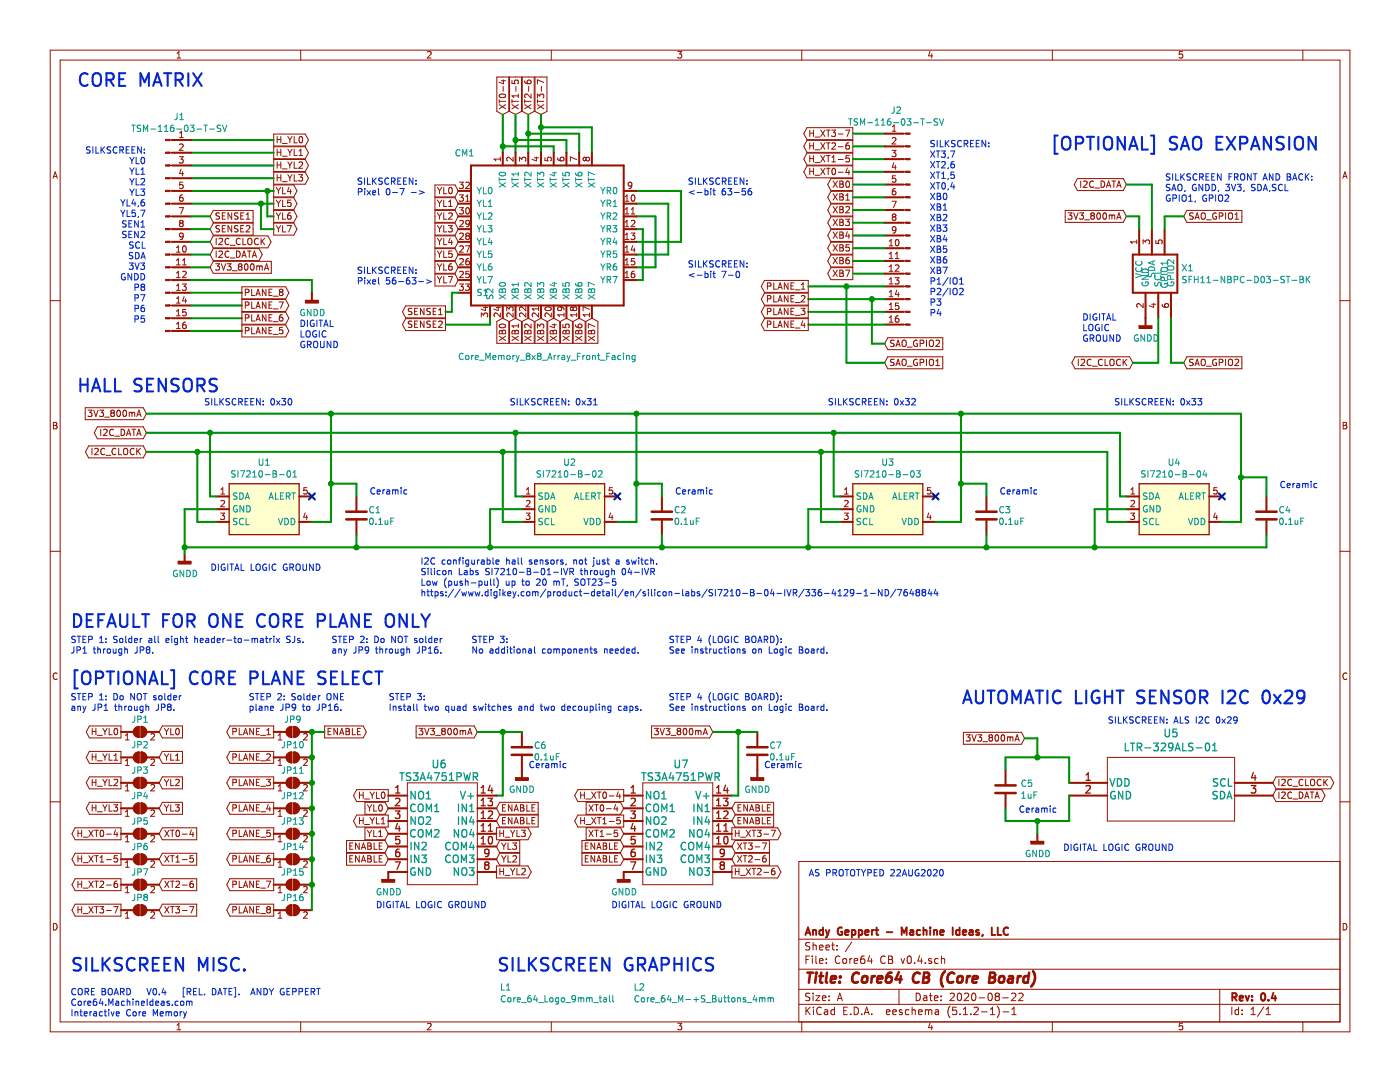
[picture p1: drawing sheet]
EESchema Schematic File Version 4
LIBS:Core64 CB v0.4-cache
EELAYER 29 0
EELAYER END
$Descr A 11000 8500
encoding utf-8
Sheet 1 1
Title "Core64 CB (Core Board)"
Date "2020-08-22"
Rev "0.4"
Comp "Andy Geppert - Machine Ideas, LLC"
Comment1 ""
Comment2 ""
Comment3 ""
Comment4 ""
$EndDescr
Text GLabel 3950 2500 3    50   Input ~ 0
XB0
Text GLabel 4050 2500 3    50   Input ~ 0
XB1
Text GLabel 4150 2500 3    50   Input ~ 0
XB2
Text GLabel 4250 2500 3    50   Input ~ 0
XB3
Text GLabel 4350 2500 3    50   Input ~ 0
XB4
Text GLabel 4450 2500 3    50   Input ~ 0
XB5
Text GLabel 4550 2500 3    50   Input ~ 0
XB6
Text GLabel 4650 2500 3    50   Input ~ 0
XB7
Text GLabel 4250 900  1    50   Input ~ 0
XT3-7
Text GLabel 4150 900  1    50   Input ~ 0
XT2-6
Text GLabel 4050 900  1    50   Input ~ 0
XT1-5
Text GLabel 3950 900  1    50   Input ~ 0
XT0-4
Text GLabel 6700 1750 0    50   Output ~ 0
XB3
Text GLabel 6700 1650 0    50   Output ~ 0
XB2
Text GLabel 6700 1550 0    50   Output ~ 0
XB1
Text GLabel 6700 1450 0    50   Output ~ 0
XB0
Text GLabel 6700 1850 0    50   Output ~ 0
XB4
Text GLabel 6700 1950 0    50   Output ~ 0
XB5
Text GLabel 6700 2050 0    50   Output ~ 0
XB6
Text GLabel 6700 2150 0    50   Output ~ 0
XB7
Text GLabel 6700 1350 0    50   Output ~ 0
H_XT0-4
Text GLabel 6700 1250 0    50   Output ~ 0
H_XT1-5
Text GLabel 6700 1150 0    50   Output ~ 0
H_XT2-6
Text GLabel 6700 1050 0    50   Output ~ 0
H_XT3-7
Wire Wire Line
	3950 1150 4350 1150
Wire Wire Line
	4350 1150 4350 1200
Wire Wire Line
	3950 1150 3950 1200
Wire Wire Line
	4050 1200 4050 1100
Wire Wire Line
	4050 1100 4450 1100
Wire Wire Line
	4450 1100 4450 1200
Wire Wire Line
	4150 1200 4150 1050
Wire Wire Line
	4150 1050 4550 1050
Wire Wire Line
	4550 1050 4550 1200
Wire Wire Line
	4250 1200 4250 1000
Wire Wire Line
	4250 1000 4650 1000
Wire Wire Line
	4650 1000 4650 1200
Wire Wire Line
	3950 1150 3950 900 
Connection ~ 3950 1150
Wire Wire Line
	4050 1100 4050 900 
Connection ~ 4050 1100
Wire Wire Line
	4150 1050 4150 900 
Connection ~ 4150 1050
Wire Wire Line
	4250 1000 4250 900 
Connection ~ 4250 1000
Wire Wire Line
	6700 1050 6950 1050
Wire Wire Line
	6700 1150 6950 1150
Wire Wire Line
	6700 1250 6950 1250
Wire Wire Line
	6700 1350 6950 1350
Text GLabel 3600 2200 0    50   Input ~ 0
YL7
Text GLabel 3600 2100 0    50   Input ~ 0
YL6
Text GLabel 3600 2000 0    50   Input ~ 0
YL5
Text GLabel 3600 1900 0    50   Input ~ 0
YL4
Text GLabel 3600 1800 0    50   Input ~ 0
YL3
Text GLabel 3600 1700 0    50   Input ~ 0
YL2
Text GLabel 3600 1600 0    50   Input ~ 0
YL1
Text GLabel 3600 1500 0    50   Input ~ 0
YL0
Text GLabel 2150 1200 2    50   Output ~ 0
H_YL1
Text GLabel 2150 1100 2    50   Output ~ 0
H_YL0
Text GLabel 2150 1300 2    50   Output ~ 0
H_YL2
Text GLabel 2150 1400 2    50   Output ~ 0
H_YL3
Text GLabel 2150 1500 2    50   Output ~ 0
YL4
Text GLabel 2150 1600 2    50   Output ~ 0
YL5
Text GLabel 2150 1700 2    50   Output ~ 0
YL6
Text GLabel 2150 1800 2    50   Output ~ 0
YL7
Wire Wire Line
	2100 1500 2100 1700
Wire Wire Line
	2100 1700 2150 1700
Wire Wire Line
	2150 1100 1500 1100
Wire Wire Line
	1500 1200 2150 1200
Wire Wire Line
	1500 1300 2150 1300
Wire Wire Line
	2150 1400 1500 1400
Wire Wire Line
	2150 1500 2100 1500
Wire Wire Line
	2100 1500 1500 1500
Connection ~ 2100 1500
Wire Wire Line
	5350 1900 5000 1900
Wire Wire Line
	5350 1500 5350 1900
Wire Wire Line
	5000 1500 5350 1500
Wire Wire Line
	5250 1600 5000 1600
Wire Wire Line
	5250 2000 5250 1600
Wire Wire Line
	5000 2000 5250 2000
Wire Wire Line
	5150 1700 5000 1700
Wire Wire Line
	5150 2100 5150 1700
Wire Wire Line
	5000 2100 5150 2100
Wire Wire Line
	5050 1800 5000 1800
Wire Wire Line
	5050 2200 5050 1800
Wire Wire Line
	5000 2200 5050 2200
Wire Wire Line
	2050 1800 2150 1800
Wire Wire Line
	2050 1600 2050 1800
Wire Wire Line
	2150 1600 2050 1600
Text Notes 1150 2550 2    50   ~ 0
SILKSCREEN:\nYL0\nYL1\nYL2\nYL3\nYL4,6\nYL5,7\nSEN1\nSEN2\nSCL\nSDA\n3V3\nGNDD\nP8\nP7\nP6\nP5
Wire Wire Line
	2050 1600 1500 1600
Connection ~ 2050 1600
Wire Wire Line
	6700 2150 6950 2150
Wire Wire Line
	6700 2050 6950 2050
$Comp
L Connector:Conn_01x16_Male J2
U 1 1
P 7150 1750
F 0 "J2" H 7258 2635 50  0000 C CNN
F 1 "TSM-116-03-T-SV‎" H 7258 2542 50  0000 C CNN
F 2 "Connector_PinHeader_2.54mm:PinHeader_1x16_P2.54mm_Vertical_SMD_and_TH_Pin1Right" H 7150 1750 50  0001 C CNN
F 3 "~" H 7150 1750 50  0001 C CNN
	1    7150 1750
	-1   0    0    -1  
$EndComp
$Comp
L Connector:Conn_01x16_Male J1
U 1 1
P 1300 1800
F 0 "J1" H 1408 2685 50  0000 C CNN
F 1 "TSM-116-03-T-SV‎" H 1408 2592 50  0000 C CNN
F 2 "Connector_PinHeader_2.54mm:PinHeader_1x16_P2.54mm_Vertical_SMD_and_TH_Pin1Right" H 1300 1800 50  0001 C CNN
F 3 "~" H 1300 1800 50  0001 C CNN
	1    1300 1800
	1    0    0    -1  
$EndComp
Text Notes 7300 2500 0    50   ~ 0
SILKSCREEN:\nXT3,7\nXT2,6\nXT1,5\nXT0,4\nXB0\nXB1\nXB2\nXB3\nXB4\nXB5\nXB6\nXB7\nP1/IO1\nP2/IO2\nP3\nP4
$Comp
L CORE_64_LIBRARY:Core_Memory_8x8_Array_Front_Facing CM1
U 1 1
P 4300 1850
F 0 "CM1" H 3650 2500 50  0000 C CNN
F 1 "Core_Memory_8x8_Array_Front_Facing" H 4300 900 50  0000 C CNN
F 2 "Core_Memory_8x8_Array:core_64_x6.7_y6.5mm_v0.3_front_facing" H 4350 1900 50  0001 C CNN
F 3 "" H 4350 1900 50  0001 C CNN
	1    4300 1850
	1    0    0    -1  
$EndComp
Text GLabel 3500 2450 0    50   Output ~ 0
SENSE1
Text GLabel 3500 2550 0    50   Output ~ 0
SENSE2
Wire Wire Line
	3500 2550 3850 2550
Wire Wire Line
	3850 2550 3850 2500
Wire Wire Line
	6950 1450 6700 1450
Wire Wire Line
	6950 1550 6700 1550
Wire Wire Line
	6950 1650 6700 1650
Wire Wire Line
	6700 1750 6950 1750
Wire Wire Line
	6950 1850 6700 1850
Wire Wire Line
	6700 1950 6950 1950
Text GLabel 1650 1700 2    50   Input ~ 0
SENSE1
Text GLabel 1650 1800 2    50   Input ~ 0
SENSE2
Wire Wire Line
	3600 2300 3550 2300
Wire Wire Line
	3550 2300 3550 2450
Wire Wire Line
	3550 2450 3500 2450
Wire Wire Line
	1650 1800 1500 1800
Wire Wire Line
	2450 2200 2450 2300
Wire Wire Line
	1500 2100 1650 2100
Wire Wire Line
	1500 2200 2450 2200
Wire Wire Line
	1500 2300 1900 2300
Wire Wire Line
	1900 2400 1500 2400
Wire Wire Line
	1500 2500 1900 2500
Wire Wire Line
	1900 2600 1500 2600
Wire Wire Line
	1500 1700 1650 1700
Text GLabel 1650 1900 2    50   BiDi ~ 0
I2C_CLOCK
Text GLabel 1650 2000 2    50   BiDi ~ 0
I2C_DATA
Wire Wire Line
	1500 1900 1650 1900
Wire Wire Line
	1500 2000 1650 2000
Text GLabel 1650 2100 2    50   Input ~ 0
3V3_800mA
Text Notes 1650 4500 0    50   ~ 0
DIGITAL LOGIC GROUND
$Comp
L Sensor_Magnetic:SI7210 U1
U 1 1
P 2100 3900
F 0 "U1" H 2075 4170 50  0000 C CNN
F 1 "SI7210-B-01" H 2075 4077 50  0000 C CNN
F 2 "Package_TO_SOT_SMD:SOT-23-5" H 2100 3550 50  0001 C CNN
F 3 "http://www.infineon.com/dgdl/Infineon-TLV493D-A1B6-DS-v01_00-EN.pdf?fileId=5546d462525dbac40152a6b85c760e80" H 1950 4400 50  0001 C CNN
	1    2100 3900
	1    0    0    -1  
$EndComp
Text GLabel 1150 3550 0    50   BiDi ~ 0
I2C_CLOCK
$Comp
L power:GNDD #PWR03
U 1 1
P 1450 4350
F 0 "#PWR03" H 1450 4100 50  0001 C CNN
F 1 "GNDD" H 1454 4195 50  0000 C CNN
F 2 "" H 1450 4350 50  0001 C CNN
F 3 "" H 1450 4350 50  0001 C CNN
	1    1450 4350
	1    0    0    -1  
$EndComp
Text GLabel 1150 3250 0    50   Input ~ 0
3V3_800mA
Wire Wire Line
	1700 4000 1450 4000
Wire Wire Line
	2600 4100 2600 3800
Wire Wire Line
	2600 3250 1150 3250
$Comp
L Sensor_Magnetic:SI7210 U2
U 1 1
P 4500 3900
F 0 "U2" H 4475 4170 50  0000 C CNN
F 1 "SI7210-B-02" H 4475 4077 50  0000 C CNN
F 2 "Package_TO_SOT_SMD:SOT-23-5" H 4500 3550 50  0001 C CNN
F 3 "http://www.infineon.com/dgdl/Infineon-TLV493D-A1B6-DS-v01_00-EN.pdf?fileId=5546d462525dbac40152a6b85c760e80" H 4350 4400 50  0001 C CNN
	1    4500 3900
	1    0    0    -1  
$EndComp
$Comp
L Sensor_Magnetic:SI7210 U3
U 1 1
P 7000 3900
F 0 "U3" H 6975 4170 50  0000 C CNN
F 1 "SI7210-B-03" H 6975 4077 50  0000 C CNN
F 2 "Package_TO_SOT_SMD:SOT-23-5" H 7000 3550 50  0001 C CNN
F 3 "http://www.infineon.com/dgdl/Infineon-TLV493D-A1B6-DS-v01_00-EN.pdf?fileId=5546d462525dbac40152a6b85c760e80" H 6850 4400 50  0001 C CNN
	1    7000 3900
	1    0    0    -1  
$EndComp
$Comp
L Sensor_Magnetic:SI7210 U4
U 1 1
P 9250 3900
F 0 "U4" H 9225 4170 50  0000 C CNN
F 1 "SI7210-B-04" H 9225 4077 50  0000 C CNN
F 2 "Package_TO_SOT_SMD:SOT-23-5" H 9250 3550 50  0001 C CNN
F 3 "http://www.infineon.com/dgdl/Infineon-TLV493D-A1B6-DS-v01_00-EN.pdf?fileId=5546d462525dbac40152a6b85c760e80" H 9100 4400 50  0001 C CNN
	1    9250 3900
	1    0    0    -1  
$EndComp
Wire Wire Line
	4100 4000 3850 4000
Wire Wire Line
	3850 4000 3850 4300
Wire Wire Line
	8600 4300 8600 4000
Wire Wire Line
	8600 4000 8850 4000
Wire Wire Line
	6600 4000 6350 4000
Wire Wire Line
	6350 4000 6350 4300
Connection ~ 6350 4300
Wire Wire Line
	5000 4100 5000 3800
Wire Wire Line
	5000 3250 2600 3250
Connection ~ 2600 3250
Wire Wire Line
	5000 3250 7550 3250
Wire Wire Line
	7550 3250 7550 3800
Wire Wire Line
	9750 4100 9750 3750
Wire Wire Line
	9750 3250 7550 3250
Connection ~ 7550 3250
Wire Wire Line
	1650 3900 1700 3900
Text GLabel 1150 3400 0    50   BiDi ~ 0
I2C_DATA
Wire Wire Line
	1150 3550 1550 3550
Wire Wire Line
	1650 3900 1650 3400
Connection ~ 1650 3400
Wire Wire Line
	1550 4100 1550 3550
Wire Wire Line
	1550 4100 1700 4100
Connection ~ 1550 3550
Wire Wire Line
	1150 3400 1650 3400
Connection ~ 5000 3250
Wire Wire Line
	8850 3900 8800 3900
Wire Wire Line
	8800 3900 8800 3400
Wire Wire Line
	8850 4100 8700 4100
Wire Wire Line
	8700 4100 8700 3550
Wire Wire Line
	1550 3550 3950 3550
Wire Wire Line
	1650 3400 4050 3400
Wire Wire Line
	6600 3900 6550 3900
Wire Wire Line
	6600 4100 6450 4100
Wire Wire Line
	6450 4100 6450 3550
Connection ~ 6450 3550
Wire Wire Line
	4100 3900 4050 3900
Wire Wire Line
	4050 3900 4050 3400
Connection ~ 4050 3400
Wire Wire Line
	4050 3400 6550 3400
Wire Wire Line
	4100 4100 3950 4100
Wire Wire Line
	3950 4100 3950 3550
Connection ~ 3950 3550
Wire Wire Line
	3950 3550 6450 3550
Wire Wire Line
	6450 3550 8700 3550
Wire Wire Line
	6550 3900 6550 3400
Connection ~ 6550 3400
Wire Wire Line
	6550 3400 8800 3400
$Comp
L Device:C C1
U 1 1
P 2800 4050
F 0 "C1" H 2891 4096 50  0000 L CNN
F 1 "0.1uF" H 2891 4005 50  0000 L CNN
F 2 "Capacitor_SMD:C_0805_2012Metric" H 2800 4050 50  0001 C CNN
F 3 "~" H 2800 4050 50  0001 C CNN
	1    2800 4050
	1    0    0    -1  
$EndComp
$Comp
L Device:C C2
U 1 1
P 5200 4050
F 0 "C2" H 5291 4096 50  0000 L CNN
F 1 "0.1uF" H 5291 4005 50  0000 L CNN
F 2 "Capacitor_SMD:C_0805_2012Metric" H 5200 4050 50  0001 C CNN
F 3 "~" H 5200 4050 50  0001 C CNN
	1    5200 4050
	1    0    0    -1  
$EndComp
$Comp
L Device:C C3
U 1 1
P 7750 4050
F 0 "C3" H 7841 4096 50  0000 L CNN
F 1 "0.1uF" H 7841 4005 50  0000 L CNN
F 2 "Capacitor_SMD:C_0805_2012Metric" H 7750 4050 50  0001 C CNN
F 3 "~" H 7750 4050 50  0001 C CNN
	1    7750 4050
	1    0    0    -1  
$EndComp
$Comp
L Device:C C4
U 1 1
P 9950 4050
F 0 "C4" H 10041 4096 50  0000 L CNN
F 1 "0.1uF" H 10041 4005 50  0000 L CNN
F 2 "Capacitor_SMD:C_0805_2012Metric" H 9950 4050 50  0001 C CNN
F 3 "~" H 9950 4050 50  0001 C CNN
	1    9950 4050
	1    0    0    -1  
$EndComp
Connection ~ 8600 4300
Text Notes 3300 4700 0    50   ~ 0
I2C configurable hall sensors, not just a switch.\nSilicon Labs SI7210-B-01-IVR through 04-IVR\nLow (push-pull) up to 20 mT, SOT23-5\nhttps://www.digikey.com/product-detail/en/silicon-labs/SI7210-B-04-IVR/336-4129-1-ND/7648844
Text Notes 2350 2750 0    50   ~ 0
DIGITAL\nLOGIC\nGROUND
$Comp
L Core64-CB-v0.4-rescue:Badgelife_sao_connector_v169bis-badgelife_shitty_addon_v169bis-Interactive-Core-Memory-Badge-(Cores)-v0.3-rescue X1
U 1 1
P 9100 2100
F 0 "X1" H 9279 2097 50  0000 L CNN
F 1 "SFH11-NBPC-D03-ST-BK" H 9279 2004 50  0000 L CNN
F 2 "badgelife_sao_v169bis:Badgelife-SAOv169-BADGE-2x3" H 9100 2300 50  0001 C CNN
F 3 "" H 9100 2300 50  0001 C CNN
	1    9100 2100
	1    0    0    -1  
$EndComp
Text GLabel 9300 1700 2    50   Input ~ 0
SAO_GPIO1
Text GLabel 9300 2850 2    50   Input ~ 0
SAO_GPIO2
Text GLabel 8850 1700 0    50   Input ~ 0
3V3_800mA
Text GLabel 8850 1450 0    50   BiDi ~ 0
I2C_DATA
Text GLabel 8900 2850 0    50   BiDi ~ 0
I2C_CLOCK
Wire Wire Line
	9100 2500 9100 2850
Wire Wire Line
	9100 2850 8900 2850
Wire Wire Line
	9200 2500 9200 2850
Wire Wire Line
	9200 2850 9300 2850
Wire Wire Line
	9150 1800 9150 1700
Wire Wire Line
	9050 1800 9050 1450
Wire Wire Line
	9050 1450 8850 1450
Wire Wire Line
	8850 1700 8950 1700
Wire Wire Line
	8950 1700 8950 1800
Wire Wire Line
	9150 1700 9300 1700
Text GLabel 6950 2700 2    50   Input ~ 0
SAO_GPIO2
Text GLabel 6950 2850 2    50   Input ~ 0
SAO_GPIO1
Wire Wire Line
	6850 2700 6950 2700
Wire Wire Line
	6850 2350 6850 2700
Wire Wire Line
	6950 2850 6650 2850
NoConn ~ 9600 3900
NoConn ~ 7350 3900
NoConn ~ 4850 3900
NoConn ~ 2450 3900
$Comp
L LiteOn_LTR-329ALS:LTR-329ALS-01 U5
U 1 1
P 8400 6150
F 0 "U5" H 9200 6543 60  0000 C CNN
F 1 "LTR-329ALS-01" H 9200 6433 60  0000 C CNN
F 2 "LiteOn_LTR-329ALS:LTR-329ALS-01" H 9200 6390 60  0001 C CNN
F 3 "https://optoelectronics.liteon.com/upload/download/DS86-2014-0006/LTR-329ALS-01_DS_V1.pdf" H 9200 6433 60  0001 C CNN
	1    8400 6150
	1    0    0    -1  
$EndComp
Text Notes 8700 5700 0    50   ~ 0
SILKSCREEN: ALS I2C 0x29
$Comp
L power:GNDD #PWR05
U 1 1
P 2450 2300
F 0 "#PWR05" H 2450 2050 50  0001 C CNN
F 1 "GNDD" H 2454 2145 50  0000 C CNN
F 2 "" H 2450 2300 50  0001 C CNN
F 3 "" H 2450 2300 50  0001 C CNN
	1    2450 2300
	1    0    0    -1  
$EndComp
Wire Wire Line
	6350 2450 6950 2450
Wire Wire Line
	6350 2350 6850 2350
Connection ~ 6850 2350
Wire Wire Line
	6850 2350 6950 2350
Wire Wire Line
	6350 2550 6950 2550
Text Notes 9150 1600 0    50   ~ 0
SILKSCREEN FRONT AND BACK: \nSAO, GNDD, 3V3, SDA,SCL\nGPIO1, GPIO2
$Comp
L Device:C C5
U 1 1
P 7900 6200
F 0 "C5" H 8015 6247 50  0000 L CNN
F 1 "1uF" H 8015 6154 50  0000 L CNN
F 2 "Capacitor_SMD:C_0805_2012Metric" H 7938 6050 50  0001 C CNN
F 3 "~" H 7900 6200 50  0001 C CNN
	1    7900 6200
	1    0    0    -1  
$EndComp
Text Notes 8350 6700 0    50   ~ 0
DIGITAL LOGIC GROUND
$Comp
L power:GNDD #PWR0101
U 1 1
P 8150 6550
F 0 "#PWR0101" H 8150 6300 50  0001 C CNN
F 1 "GNDD" H 8154 6395 50  0000 C CNN
F 2 "" H 8150 6550 50  0001 C CNN
F 3 "" H 8150 6550 50  0001 C CNN
	1    8150 6550
	1    0    0    -1  
$EndComp
Text Notes 7550 5550 0    100  ~ 0
AUTOMATIC LIGHT SENSOR I2C 0x29
Text Notes 3900 7650 0    100  ~ 0
SILKSCREEN GRAPHICS
Wire Wire Line
	8150 6450 8400 6450
Wire Wire Line
	8400 6450 8400 6250
Wire Wire Line
	8150 6450 8150 6550
Wire Wire Line
	8400 6150 8400 5950
Wire Wire Line
	8400 5950 8150 5950
Wire Wire Line
	7900 5950 7900 6050
Text GLabel 8050 5800 0    50   Input ~ 0
3V3_800mA
Text GLabel 10000 6250 2    50   BiDi ~ 0
I2C_DATA
Text GLabel 10000 6150 2    50   BiDi ~ 0
I2C_CLOCK
Wire Wire Line
	8150 5950 8150 5800
Wire Wire Line
	8150 5800 8050 5800
Connection ~ 8150 5950
Wire Wire Line
	8150 5950 7900 5950
Text Notes 600  3100 0    100  ~ 0
HALL SENSORS
Wire Wire Line
	8150 6450 7900 6450
Wire Wire Line
	7900 6450 7900 6350
Connection ~ 8150 6450
Text Notes 600  700  0    100  ~ 0
CORE MATRIX
Text Notes 8250 1200 0    100  ~ 0
[OPTIONAL] SAO EXPANSION
Text Notes 1600 3200 0    50   ~ 0
SILKSCREEN: 0x30
Text Notes 4000 3200 0    50   ~ 0
SILKSCREEN: 0x31
Text Notes 6500 3200 0    50   ~ 0
SILKSCREEN: 0x32
Text Notes 8750 3200 0    50   ~ 0
SILKSCREEN: 0x33
Wire Wire Line
	2450 4100 2600 4100
Wire Wire Line
	1450 4000 1450 4300
Wire Wire Line
	3850 4300 2800 4300
Connection ~ 3850 4300
Connection ~ 1450 4300
Wire Wire Line
	1450 4300 1450 4350
Wire Wire Line
	2800 4200 2800 4300
Connection ~ 2800 4300
Wire Wire Line
	2800 4300 1450 4300
Wire Wire Line
	2800 3900 2800 3800
Wire Wire Line
	2800 3800 2600 3800
Connection ~ 2600 3800
Wire Wire Line
	2600 3800 2600 3250
Wire Wire Line
	3850 4300 5200 4300
Wire Wire Line
	4850 4100 5000 4100
Wire Wire Line
	5200 4200 5200 4300
Connection ~ 5200 4300
Wire Wire Line
	5200 4300 6350 4300
Wire Wire Line
	5200 3900 5200 3800
Wire Wire Line
	5200 3800 5000 3800
Connection ~ 5000 3800
Wire Wire Line
	5000 3800 5000 3250
Text Notes 2900 3900 0    50   ~ 0
Ceramic
Wire Wire Line
	6350 4300 7750 4300
Wire Wire Line
	7350 4100 7550 4100
Wire Wire Line
	7750 4200 7750 4300
Connection ~ 7750 4300
Wire Wire Line
	7750 4300 8600 4300
Wire Wire Line
	7750 3900 7750 3800
Wire Wire Line
	7750 3800 7550 3800
Connection ~ 7550 3800
Wire Wire Line
	7550 3800 7550 4100
Wire Wire Line
	9600 4100 9750 4100
Wire Wire Line
	9950 3900 9950 3750
Wire Wire Line
	9950 3750 9750 3750
Connection ~ 9750 3750
Wire Wire Line
	9750 3750 9750 3250
Wire Wire Line
	9950 4200 9950 4300
Wire Wire Line
	8600 4300 9950 4300
Text Notes 550  5400 0    100  ~ 0
[OPTIONAL] CORE PLANE SELECT
Text Notes 2800 1550 0    50   ~ 0
SILKSCREEN:\nPixel 0-7 ->
Text Notes 5400 1550 0    50   ~ 0
SILKSCREEN:\n<-bit 63-56
Text Notes 5400 2200 0    50   ~ 0
SILKSCREEN:\n<-bit 7-0
Text Notes 2800 2250 0    50   ~ 0
SILKSCREEN:\nPixel 56-63->
Text Notes 550  8000 0    50   ~ 0
CORE BOARD   V0.4   [REL. DATE].  ANDY GEPPERT   \nCore64.MachineIdeas.com\nInteractive Core Memory
$Comp
L power:GNDD #PWR0102
U 1 1
P 9000 2500
F 0 "#PWR0102" H 9000 2250 50  0001 C CNN
F 1 "GNDD" H 9004 2345 50  0000 C CNN
F 2 "" H 9000 2500 50  0001 C CNN
F 3 "" H 9000 2500 50  0001 C CNN
	1    9000 2500
	1    0    0    -1  
$EndComp
$Comp
L Jumper:SolderJumper_2_Open JP9
U 1 1
P 2300 5750
F 0 "JP9" H 2300 5850 50  0000 C CNN
F 1 "SolderJumper_2_Open" H 2300 5870 50  0001 C CNN
F 2 "Jumper:SolderJumper-2_P1.3mm_Open_Pad1.0x1.5mm" H 2300 5750 50  0001 C CNN
F 3 "~" H 2300 5750 50  0001 C CNN
	1    2300 5750
	1    0    0    -1  
$EndComp
$Comp
L Jumper:SolderJumper_2_Open JP10
U 1 1
P 2300 5950
F 0 "JP10" H 2300 6050 50  0000 C CNN
F 1 "SolderJumper_2_Open" H 2300 6070 50  0001 C CNN
F 2 "Jumper:SolderJumper-2_P1.3mm_Open_Pad1.0x1.5mm" H 2300 5950 50  0001 C CNN
F 3 "~" H 2300 5950 50  0001 C CNN
	1    2300 5950
	1    0    0    -1  
$EndComp
Text Notes 5300 3900 0    50   ~ 0
Ceramic
Text Notes 7850 3900 0    50   ~ 0
Ceramic
Text Notes 10050 3850 0    50   ~ 0
Ceramic
Text Notes 8000 6400 0    50   ~ 0
Ceramic
Text GLabel 1900 2300 2    50   Output ~ 0
PLANE_8
Text GLabel 1900 2400 2    50   Output ~ 0
PLANE_7
Text GLabel 1900 2500 2    50   Output ~ 0
PLANE_6
Text GLabel 1900 2600 2    50   Output ~ 0
PLANE_5
Text GLabel 6350 2550 0    50   Output ~ 0
PLANE_4
Text GLabel 6350 2450 0    50   Output ~ 0
PLANE_3
Text GLabel 6350 2350 0    50   Output ~ 0
PLANE_2
Text GLabel 6350 2250 0    50   Output ~ 0
PLANE_1
Wire Wire Line
	6950 2250 6650 2250
Wire Wire Line
	6650 2850 6650 2250
Connection ~ 6650 2250
Wire Wire Line
	6650 2250 6350 2250
$Comp
L Device:C C6
U 1 1
P 4100 5900
F 0 "C6" H 4191 5946 50  0000 L CNN
F 1 "0.1uF" H 4191 5855 50  0000 L CNN
F 2 "Capacitor_SMD:C_0805_2012Metric" H 4100 5900 50  0001 C CNN
F 3 "~" H 4100 5900 50  0001 C CNN
	1    4100 5900
	1    0    0    -1  
$EndComp
Text Notes 4150 6050 0    50   ~ 0
Ceramic
Text GLabel 3750 5750 0    50   Input ~ 0
3V3_800mA
$Comp
L power:GNDD #PWR0103
U 1 1
P 3050 6850
F 0 "#PWR0103" H 3050 6600 50  0001 C CNN
F 1 "GNDD" H 3054 6695 50  0000 C CNN
F 2 "" H 3050 6850 50  0001 C CNN
F 3 "" H 3050 6850 50  0001 C CNN
	1    3050 6850
	1    0    0    -1  
$EndComp
Text Notes 2950 7150 0    50   ~ 0
DIGITAL LOGIC GROUND
Text GLabel 3050 6450 0    50   Output ~ 0
H_YL1
Text GLabel 3050 6250 0    50   Output ~ 0
H_YL0
Text GLabel 3900 6850 2    50   Output ~ 0
H_YL2
Text GLabel 3900 6550 2    50   Output ~ 0
H_YL3
Text GLabel 4900 6250 0    50   Output ~ 0
H_XT0-4
Text GLabel 4900 6450 0    50   Output ~ 0
H_XT1-5
Text GLabel 5750 6850 2    50   Output ~ 0
H_XT2-6
Text GLabel 5750 6550 2    50   Output ~ 0
H_XT3-7
Text GLabel 3900 6650 2    50   Input ~ 0
YL3
Text GLabel 3900 6750 2    50   Input ~ 0
YL2
Text GLabel 3050 6550 0    50   Input ~ 0
YL1
Text GLabel 3050 6350 0    50   Input ~ 0
YL0
Text GLabel 5750 6650 2    50   Input ~ 0
XT3-7
Text GLabel 5750 6750 2    50   Input ~ 0
XT2-6
Text GLabel 4900 6550 0    50   Input ~ 0
XT1-5
Text GLabel 4900 6350 0    50   Input ~ 0
XT0-4
$Comp
L Jumper:SolderJumper_2_Open JP11
U 1 1
P 2300 6150
F 0 "JP11" H 2300 6250 50  0000 C CNN
F 1 "SolderJumper_2_Open" H 2300 6270 50  0001 C CNN
F 2 "Jumper:SolderJumper-2_P1.3mm_Open_Pad1.0x1.5mm" H 2300 6150 50  0001 C CNN
F 3 "~" H 2300 6150 50  0001 C CNN
	1    2300 6150
	1    0    0    -1  
$EndComp
$Comp
L Jumper:SolderJumper_2_Open JP12
U 1 1
P 2300 6350
F 0 "JP12" H 2300 6450 50  0000 C CNN
F 1 "SolderJumper_2_Open" H 2300 6470 50  0001 C CNN
F 2 "Jumper:SolderJumper-2_P1.3mm_Open_Pad1.0x1.5mm" H 2300 6350 50  0001 C CNN
F 3 "~" H 2300 6350 50  0001 C CNN
	1    2300 6350
	1    0    0    -1  
$EndComp
$Comp
L Jumper:SolderJumper_2_Open JP13
U 1 1
P 2300 6550
F 0 "JP13" H 2300 6650 50  0000 C CNN
F 1 "SolderJumper_2_Open" H 2300 6670 50  0001 C CNN
F 2 "Jumper:SolderJumper-2_P1.3mm_Open_Pad1.0x1.5mm" H 2300 6550 50  0001 C CNN
F 3 "~" H 2300 6550 50  0001 C CNN
	1    2300 6550
	1    0    0    -1  
$EndComp
$Comp
L Jumper:SolderJumper_2_Open JP14
U 1 1
P 2300 6750
F 0 "JP14" H 2300 6850 50  0000 C CNN
F 1 "SolderJumper_2_Open" H 2300 6870 50  0001 C CNN
F 2 "Jumper:SolderJumper-2_P1.3mm_Open_Pad1.0x1.5mm" H 2300 6750 50  0001 C CNN
F 3 "~" H 2300 6750 50  0001 C CNN
	1    2300 6750
	1    0    0    -1  
$EndComp
$Comp
L Jumper:SolderJumper_2_Open JP15
U 1 1
P 2300 6950
F 0 "JP15" H 2300 7050 50  0000 C CNN
F 1 "SolderJumper_2_Open" H 2300 7070 50  0001 C CNN
F 2 "Jumper:SolderJumper-2_P1.3mm_Open_Pad1.0x1.5mm" H 2300 6950 50  0001 C CNN
F 3 "~" H 2300 6950 50  0001 C CNN
	1    2300 6950
	1    0    0    -1  
$EndComp
$Comp
L Jumper:SolderJumper_2_Open JP16
U 1 1
P 2300 7150
F 0 "JP16" H 2300 7250 50  0000 C CNN
F 1 "SolderJumper_2_Open" H 2300 7270 50  0001 C CNN
F 2 "Jumper:SolderJumper-2_P1.3mm_Open_Pad1.0x1.5mm" H 2300 7150 50  0001 C CNN
F 3 "~" H 2300 7150 50  0001 C CNN
	1    2300 7150
	1    0    0    -1  
$EndComp
Wire Wire Line
	2450 7150 2450 6950
Wire Wire Line
	2450 6950 2450 6750
Connection ~ 2450 6950
Wire Wire Line
	2450 6550 2450 6750
Connection ~ 2450 6750
Connection ~ 2450 6550
Wire Wire Line
	2450 6150 2450 6350
Connection ~ 2450 6350
Wire Wire Line
	2450 5950 2450 6150
Connection ~ 2450 6150
Wire Wire Line
	2450 5750 2450 5950
Connection ~ 2450 5950
Text GLabel 2550 5750 2    50   Output ~ 0
ENABLE
Text GLabel 3050 6650 0    50   Input ~ 0
ENABLE
Text GLabel 3050 6750 0    50   Input ~ 0
ENABLE
Text GLabel 3900 6350 2    50   Input ~ 0
ENABLE
Text GLabel 3900 6450 2    50   Input ~ 0
ENABLE
$Comp
L power:GNDD #PWR0104
U 1 1
P 4100 6050
F 0 "#PWR0104" H 4100 5800 50  0001 C CNN
F 1 "GNDD" H 4100 5900 50  0000 C CNN
F 2 "" H 4100 6050 50  0001 C CNN
F 3 "" H 4100 6050 50  0001 C CNN
	1    4100 6050
	1    0    0    -1  
$EndComp
Wire Wire Line
	3900 6250 3950 6250
Wire Wire Line
	3950 5750 3950 6250
Wire Wire Line
	3750 5750 3950 5750
$Comp
L Jumper:SolderJumper_2_Open JP1
U 1 1
P 1100 5750
F 0 "JP1" H 1100 5850 50  0000 C CNN
F 1 "SolderJumper_2_Bridged" H 1100 5870 50  0001 C CNN
F 2 "Jumper:SolderJumper-2_P1.3mm_Open_Pad1.0x1.5mm" H 1100 5750 50  0001 C CNN
F 3 "~" H 1100 5750 50  0001 C CNN
	1    1100 5750
	1    0    0    -1  
$EndComp
$Comp
L TI_TS3A4751PWR:TS3A4751PWR U7
U 1 1
P 4750 6250
F 0 "U7" H 5350 6500 60  0000 C CNN
F 1 "TS3A4751PWR" H 5350 6400 60  0000 C CNN
F 2 "TI_TS3A4751PWR:TS3A4751PWR" H 5950 6490 60  0001 C CNN
F 3 "" H 4750 6250 60  0000 C CNN
	1    4750 6250
	1    0    0    -1  
$EndComp
$Comp
L power:GNDD #PWR0105
U 1 1
P 4900 6850
F 0 "#PWR0105" H 4900 6600 50  0001 C CNN
F 1 "GNDD" H 4904 6695 50  0000 C CNN
F 2 "" H 4900 6850 50  0001 C CNN
F 3 "" H 4900 6850 50  0001 C CNN
	1    4900 6850
	1    0    0    -1  
$EndComp
Text Notes 4800 7150 0    50   ~ 0
DIGITAL LOGIC GROUND
Text GLabel 950  5950 0    50   Output ~ 0
H_YL1
Text GLabel 950  5750 0    50   Output ~ 0
H_YL0
Text GLabel 1250 5950 2    50   Input ~ 0
YL1
Text GLabel 1250 5750 2    50   Input ~ 0
YL0
Text GLabel 950  6350 0    50   Output ~ 0
H_YL3
$Comp
L Jumper:SolderJumper_2_Open JP2
U 1 1
P 1100 5950
F 0 "JP2" H 1100 6050 50  0000 C CNN
F 1 "SolderJumper_2_Bridged" H 1100 6070 50  0001 C CNN
F 2 "Jumper:SolderJumper-2_P1.3mm_Open_Pad1.0x1.5mm" H 1100 5950 50  0001 C CNN
F 3 "~" H 1100 5950 50  0001 C CNN
	1    1100 5950
	1    0    0    -1  
$EndComp
$Comp
L Jumper:SolderJumper_2_Open JP3
U 1 1
P 1100 6150
F 0 "JP3" H 1100 6250 50  0000 C CNN
F 1 "SolderJumper_2_Bridged" H 1100 6270 50  0001 C CNN
F 2 "Jumper:SolderJumper-2_P1.3mm_Open_Pad1.0x1.5mm" H 1100 6150 50  0001 C CNN
F 3 "~" H 1100 6150 50  0001 C CNN
	1    1100 6150
	1    0    0    -1  
$EndComp
$Comp
L Jumper:SolderJumper_2_Open JP4
U 1 1
P 1100 6350
F 0 "JP4" H 1100 6450 50  0000 C CNN
F 1 "SolderJumper_2_Bridged" H 1100 6470 50  0001 C CNN
F 2 "Jumper:SolderJumper-2_P1.3mm_Open_Pad1.0x1.5mm" H 1100 6350 50  0001 C CNN
F 3 "~" H 1100 6350 50  0001 C CNN
	1    1100 6350
	1    0    0    -1  
$EndComp
$Comp
L Jumper:SolderJumper_2_Open JP5
U 1 1
P 1100 6550
F 0 "JP5" H 1100 6650 50  0000 C CNN
F 1 "SolderJumper_2_Bridged" H 1100 6670 50  0001 C CNN
F 2 "Jumper:SolderJumper-2_P1.3mm_Open_Pad1.0x1.5mm" H 1100 6550 50  0001 C CNN
F 3 "~" H 1100 6550 50  0001 C CNN
	1    1100 6550
	1    0    0    -1  
$EndComp
$Comp
L Jumper:SolderJumper_2_Open JP6
U 1 1
P 1100 6750
F 0 "JP6" H 1100 6850 50  0000 C CNN
F 1 "SolderJumper_2_Bridged" H 1100 6870 50  0001 C CNN
F 2 "Jumper:SolderJumper-2_P1.3mm_Open_Pad1.0x1.5mm" H 1100 6750 50  0001 C CNN
F 3 "~" H 1100 6750 50  0001 C CNN
	1    1100 6750
	1    0    0    -1  
$EndComp
$Comp
L Jumper:SolderJumper_2_Open JP7
U 1 1
P 1100 6950
F 0 "JP7" H 1100 7050 50  0000 C CNN
F 1 "SolderJumper_2_Bridged" H 1100 7070 50  0001 C CNN
F 2 "Jumper:SolderJumper-2_P1.3mm_Open_Pad1.0x1.5mm" H 1100 6950 50  0001 C CNN
F 3 "~" H 1100 6950 50  0001 C CNN
	1    1100 6950
	1    0    0    -1  
$EndComp
$Comp
L Jumper:SolderJumper_2_Open JP8
U 1 1
P 1100 7150
F 0 "JP8" H 1100 7250 50  0000 C CNN
F 1 "SolderJumper_2_Bridged" H 1100 7270 50  0001 C CNN
F 2 "Jumper:SolderJumper-2_P1.3mm_Open_Pad1.0x1.5mm" H 1100 7150 50  0001 C CNN
F 3 "~" H 1100 7150 50  0001 C CNN
	1    1100 7150
	1    0    0    -1  
$EndComp
Text GLabel 1250 6350 2    50   Input ~ 0
YL3
Text GLabel 950  6150 0    50   Output ~ 0
H_YL2
Text GLabel 1250 6150 2    50   Input ~ 0
YL2
Text GLabel 950  6550 0    50   Output ~ 0
H_XT0-4
Text GLabel 950  6750 0    50   Output ~ 0
H_XT1-5
Text GLabel 950  6950 0    50   Output ~ 0
H_XT2-6
Text GLabel 950  7150 0    50   Output ~ 0
H_XT3-7
Text GLabel 1250 7150 2    50   Input ~ 0
XT3-7
Text GLabel 1250 6950 2    50   Input ~ 0
XT2-6
Text GLabel 1250 6750 2    50   Input ~ 0
XT1-5
Text GLabel 1250 6550 2    50   Input ~ 0
XT0-4
Wire Wire Line
	2450 6350 2450 6550
Wire Wire Line
	2450 5750 2550 5750
Connection ~ 2450 5750
Text GLabel 2150 6550 0    50   Output ~ 0
PLANE_5
Text GLabel 2150 6750 0    50   Output ~ 0
PLANE_6
Text GLabel 2150 6950 0    50   Output ~ 0
PLANE_7
Text GLabel 2150 7150 0    50   Output ~ 0
PLANE_8
Text GLabel 2150 5750 0    50   Output ~ 0
PLANE_1
Text GLabel 2150 5950 0    50   Output ~ 0
PLANE_2
Text GLabel 2150 6150 0    50   Output ~ 0
PLANE_3
Text GLabel 2150 6350 0    50   Output ~ 0
PLANE_4
$Comp
L TI_TS3A4751PWR:TS3A4751PWR U6
U 1 1
P 2900 6250
F 0 "U6" H 3450 6500 60  0000 C CNN
F 1 "TS3A4751PWR" H 3450 6400 60  0000 C CNN
F 2 "TI_TS3A4751PWR:TS3A4751PWR" H 4100 6490 60  0001 C CNN
F 3 "" H 2900 6250 60  0000 C CNN
	1    2900 6250
	1    0    0    -1  
$EndComp
Connection ~ 3950 5750
Wire Wire Line
	3950 5750 4100 5750
$Comp
L Device:C C7
U 1 1
P 5950 5900
F 0 "C7" H 6041 5946 50  0000 L CNN
F 1 "0.1uF" H 6041 5855 50  0000 L CNN
F 2 "Capacitor_SMD:C_0805_2012Metric" H 5950 5900 50  0001 C CNN
F 3 "~" H 5950 5900 50  0001 C CNN
	1    5950 5900
	1    0    0    -1  
$EndComp
Text Notes 6000 6050 0    50   ~ 0
Ceramic
Text GLabel 5600 5750 0    50   Input ~ 0
3V3_800mA
$Comp
L power:GNDD #PWR0106
U 1 1
P 5950 6050
F 0 "#PWR0106" H 5950 5800 50  0001 C CNN
F 1 "GNDD" H 5950 5900 50  0000 C CNN
F 2 "" H 5950 6050 50  0001 C CNN
F 3 "" H 5950 6050 50  0001 C CNN
	1    5950 6050
	1    0    0    -1  
$EndComp
Wire Wire Line
	5800 5750 5800 6250
Wire Wire Line
	5600 5750 5800 5750
Connection ~ 5800 5750
Wire Wire Line
	5800 5750 5950 5750
Wire Wire Line
	5750 6250 5800 6250
Text GLabel 5750 6350 2    50   Input ~ 0
ENABLE
Text GLabel 5750 6450 2    50   Input ~ 0
ENABLE
Text GLabel 4900 6650 0    50   Input ~ 0
ENABLE
Text GLabel 4900 6750 0    50   Input ~ 0
ENABLE
Text Notes 550  7650 0    100  ~ 0
SILKSCREEN MISC.
Text Notes 8500 2700 0    50   ~ 0
DIGITAL\nLOGIC\nGROUND
Text Notes 550  5600 0    50   ~ 0
STEP 1: Do NOT solder\nany JP1 through JP8.
Text Notes 1950 5600 0    50   ~ 0
STEP 2: Solder ONE \nplane JP9 to JP16.
Text Notes 3050 5600 0    50   ~ 0
STEP 3:\nInstall two quad switches and two decoupling caps.
Text Notes 5250 5600 0    50   ~ 0
STEP 4 (LOGIC BOARD):\nSee instructions on Logic Board.
$Comp
L CORE_64_LIBRARY:Core_64_Logo_9mm_tall L1
U 1 1
P 3900 7800
F 0 "L1" H 3925 7847 50  0000 L CNN
F 1 "Core_64_Logo_9mm_tall" H 3925 7754 50  0000 L CNN
F 2 "Core_Memory_8x8_Array:Core64_Logo_9mm_tall" H 3900 7800 50  0001 C CNN
F 3 "" H 3900 7800 50  0001 C CNN
	1    3900 7800
	1    0    0    -1  
$EndComp
$Comp
L CORE_64_LIBRARY:Core_64_M-+S_Buttons_4mm L2
U 1 1
P 4950 7800
F 0 "L2" H 4975 7847 50  0000 L CNN
F 1 "Core_64_M-+S_Buttons_4mm" H 4975 7754 50  0000 L CNN
F 2 "Core_Memory_8x8_Array:Core64-M_-_+_S_Buttons" H 4950 7800 50  0001 C CNN
F 3 "" H 4950 7800 50  0001 C CNN
	1    4950 7800
	1    0    0    -1  
$EndComp
Text Notes 550  4950 0    100  ~ 0
DEFAULT FOR ONE CORE PLANE ONLY
Text Notes 550  5150 0    50   ~ 0
STEP 1: Solder all eight header-to-matrix SJs.\nJP1 through JP8.
Text Notes 2600 5150 0    50   ~ 0
STEP 2: Do NOT solder\nany JP9 through JP16.
Text Notes 3700 5150 0    50   ~ 0
STEP 3:\nNo additional components needed.
Text Notes 5250 5150 0    50   ~ 0
STEP 4 (LOGIC BOARD):\nSee instructions on Logic Board.
Text Notes 6350 6900 0    50   ~ 0
AS PROTOTYPED 22AUG2020
$EndSCHEMATC
